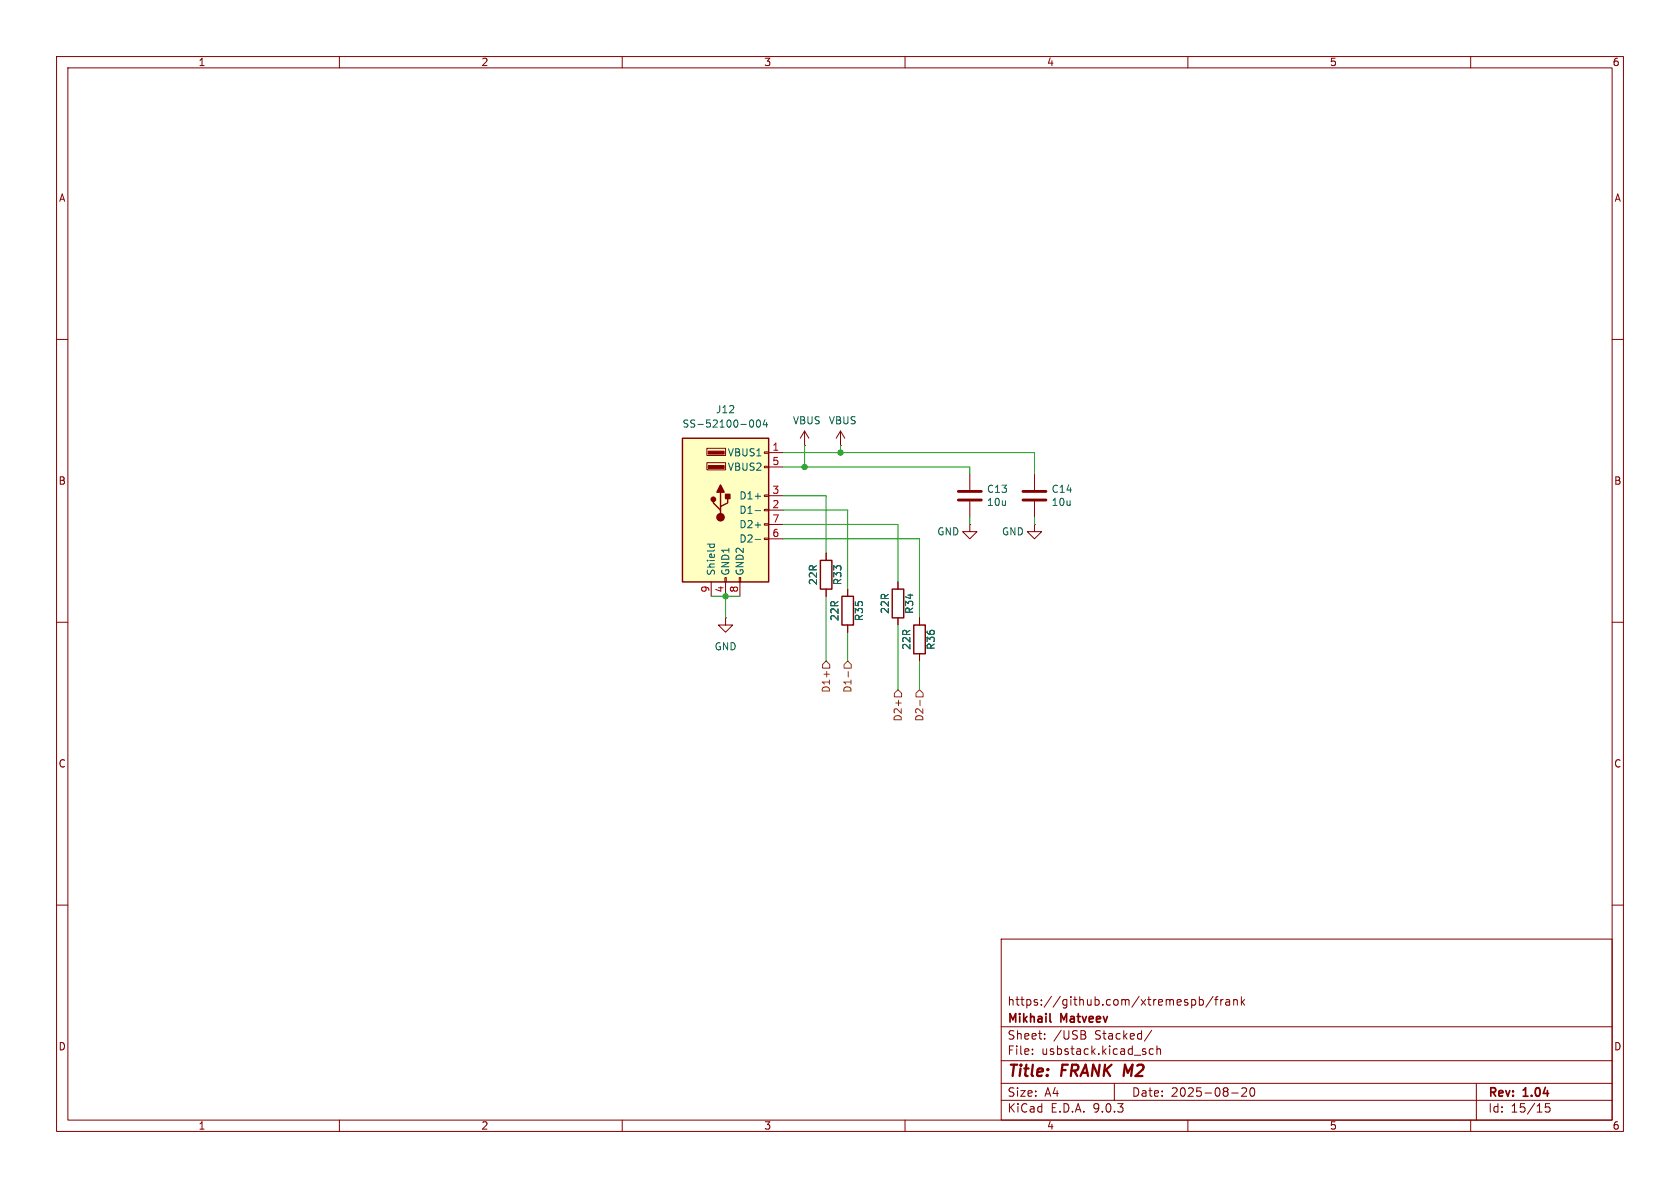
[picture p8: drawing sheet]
<svg xmlns="http://www.w3.org/2000/svg" width="297mm" height="210mm" viewBox="0 0 297 210" stroke-linecap="round" stroke-linejoin="round" font-family="sans-serif">
<g fill="none" stroke="#840000" stroke-width=".18">
<path d="M10 10h277v190h-277zM12 12h273v186h-273zM60 10v2M110 10v2M160 10v2M210 10v2M260 10v2M10 60h2M142.2 78.7h.1M142.2 76.2l-.7 1.3M142.2 76.2l.8 1.3M142.2 76.2v2.5"/>
<path d="M148.6 78.7h.1M148.6 76.2l-.8 1.3M148.6 76.2l.8 1.3M148.6 76.2v2.5M285 60h2M146 97.8v1.3M10 110h2M128.3 109.2v1.3h1.2l-1.2 1.3-1.3-1.3h1.3M128.3 109.2h.1M146 104.1v1.3M149.9 104.1v1.3M149.9 110.5v1.3"/>
<path d="M158.7 102.9v1.2M158.7 109.2v1.3M162.6 109.2v1.3M162.6 115.6v1.2M285 110h2M10 160h2M177 166h108v32h-108zM210.7 176.8l.4-.1 .3 .3v.4l-.2 .2h-.5M212 176.8l.5-.1 .2 .3v.4l-.1 .2h-.6M212 176.2v1.5M214.5 176.1l-1.3 2M214.7 176.7h.6"/>
<path d="M215.3 176.2l-.3 .2v1.3M215.8 176.7v1M216.2 176.7l-.2 .1-.2 .2M216.7 176.8h.6l.1 .9M217.4 177.1h-.5a.29 .29 0 0 0-.2 .3 .29 .29 0 0 0 .2 .3l.5-.1M218.1 176.8l.2-.1 .4 .1v.9M218.1 176.7v1M219.5 176.2v1.5M219.6 177.1l.4 .6M220 176.7l-.5 .6M285 160h2M60 198v2"/>
<path d="M110 198v2M160 198v2M177 194.5h108M177 191.5h108M177 187.5h108M177 181.5h108M182.5 186.3v.1M182.5 185.5v.1M184.7 183.6v.1M184.7 182.8v.1M191.6 182.9a.4 .4 0 0 1 .4 .4 .4 .4 0 0 1-.3 .4M191.7 182.3l.2 .2-.2 .3"/>
<path d="M197 191.5v3M203.6 182.1l-1.3 2M203.9 185.5l-.4-.1-.3 .3v.4l.1 .2h.6M204.5 185.5l.2-.1 .4 .1 .1 .9M204.5 184.9v1.5M210 198v2M217.7 193.2h1.2M219.5 192.4l.6-.1 .2 .1 .1 .3-.9 1.1h.9M221.1 192.4l.2-.1a.81 .81 0 0 1 .6 .6 .81 .81 0 0 1-.3 .8l-.1 .1a.81 .81 0 0 1-.4-1.4zM260 198v2M261 191.5v6.5M274 195.1h-.8v.7l.2-.1h.5l.1 .3v.5l-.3 .1-.5-.1"/>
</g>
<path d="M185.6 180.5l.2 .2" fill="none" stroke="#840000" stroke-width=".3"/>
<path d="M145 99.1h2.1v5h-2.1zM148.8 105.4h2.1v5.1h-2.1zM157.7 104.1h2.1v5.1h-2.1zM161.5 110.5h2.1v5.1h-2.1z" fill="none" stroke="#840000" stroke-width=".25"/>
<path d="M120.6 77.5h15.3v25.4h-15.3z" fill="#ffffc2"/>
<path d="M120.6 77.5h15.3v25.4h-15.3zM126.1 88.3v.6l1.3 1.3v.6M127.4 87v2.5M128.7 87.6v1.3l-1.3 .6v.7" fill="none" stroke="#840000" stroke-width=".25"/>
<g fill="#840000" stroke="#840000" stroke-width=".25">
<path d="M127.4 85.7l.6 1.3h-1.3z"/>
<path d="M128.3 87.4h.7v.7h-.7z"/>
<circle cx="126.1" cy="88.3" r=".38"/>
<circle cx="127.4" cy="91.4" r=".63"/>
</g>
<g fill="#840000" stroke="#840000" stroke-width=".18">
<path d="M125.2 79.8h2.8v.5h-2.8z"/>
<path d="M125.2 82.3h2.8v.5h-2.8z"/>
</g>
<g fill="none" stroke="#840000" stroke-width=".18">
<path d="M125 79.2h3.3v1.3h-3.3zM135.1 79.9h.8v.2h-.8zM125 81.8h3.3v1.3h-3.3zM135.1 82.4h.8v.3h-.8zM135.1 87.5h.8v.3h-.8zM135.1 90h.8v.3h-.8zM135.1 92.6h.8v.2h-.8zM135.1 95.1h.8v.3h-.8zM135.9 80h2.5M135.9 82.6h2.5M135.9 87.6h2.5M135.9 90.2h2.5"/>
<path d="M135.9 92.7h2.5M135.9 95.3h2.5M146 97.8v1.3M171.4 92.7v1.3h1.3l-1.3 1.3-1.2-1.3h1.2M171.4 92.7h.1M171.4 83.8v2.8M171.4 88.6v2.8M182.9 92.7v1.3h1.2l-1.2 1.3-1.3-1.3h1.3M182.9 92.7h.1M182.9 83.8v2.8M182.9 88.6v2.8M125.7 102.9v2.5"/>
<path d="M128.1 102.1h.3v.8h-.3zM128.3 102.9v2.5M130.7 102.1h.2v.8h-.2zM130.8 102.9v2.5M146 104.1v1.3M149.9 104.1v1.3M149.9 110.5v1.3M158.7 102.9v1.2M158.7 109.2v1.3M162.6 109.2v1.3M162.6 115.6v1.2"/>
</g>
<path d="M132.5 74.7l.1-.3 .2-.2a.68 .68 0 0 1 .4 .7 .68 .68 0 0 1-.4 .6l-.2-.1-.1-.4M133.8 74.4l.2-.2a.68 .68 0 0 1 .5 .7 .68 .68 0 0 1-.5 .6l-.2-.1-.1-.4zM135.2 74.2l-.3 .9h.8M135.5 74.7v.8M125 96.2h1.3M125.5 96.2v.4M126.2 96.2l.1 .4M133.5 87.7h1M133.5 90.3h1M133.5 92.8h1M133.5 95.3h1" fill="none" stroke="#006464" stroke-width=".18"/>
<path d="M169.4 86.9h4.1M169.4 88.4h4.1M180.8 86.9h4.1M180.8 88.4h4.1" fill="none" stroke="#840000" stroke-width=".51"/>
<path d="M146 116.8l.7 .7v.6h-1.3v-.6zM146.1 118.7v1M149.2 117.5l.7-.7 .6 .7v.6h-1.3zM150 118.7v1M158.7 121.9l.7 .7v.6h-1.3v-.6zM158.8 123.8v1M162.6 121.9l.6 .7v.6h-1.3v-.6zM162.7 123.8v1" fill="none" stroke="#725600" stroke-width=".18"/>
<g fill="none" stroke="#009600" stroke-width=".18">
<path d="M142.2 78.7v3.9M148.6 78.7v1.3M138.4 87.6h7.6v10.2M138.4 80h44.5v3.8M138.4 82.6h33v1.2M138.4 95.3h24.2v13.9M138.4 92.7h20.3v10.2M138.4 90.2h11.5v13.9M171.4 91.4v1.3M182.9 91.4v1.3M125.7 105.4h5.1M128.3 105.4v3.8"/>
<path d="M146 105.4v11.4M149.9 111.8v5M158.7 110.5v11.4M162.6 116.8v5.1"/>
</g>
<g fill="#009600" stroke="#009600" stroke-width=".18">
<circle cx="148.6" cy="80" r=".46"/>
<circle cx="142.2" cy="82.6" r=".46"/>
<circle cx="128.3" cy="105.4" r=".46"/>
</g>
<g font-size="2.8" fill="#840000">
<text x="178" y="190.9">Title:</text>
<text x="187.7" y="190.9">FRANK M2</text>
</g>
<g font-size="2.1" fill="#840000">
<text x="178" y="178">https://github.com/xtremespb/frank</text>
<text x="178" y="184">Sheet:</text>
<text x="178" y="181.2">Mikhail</text>
<text x="186.2" y="184">/USB</text>
<text x="187.6" y="181.2">Matveev</text>
<text x="193.6" y="184">Stacked/</text>
<text x="178" y="186.7">File:</text>
<text x="184.1" y="186.7">usbstack.kicad_sch</text>
<text x="178" y="196.9">KiCad</text>
<text x="178" y="194.1">Size:</text>
<text x="184.7" y="194.1">A4</text>
<text x="185.7" y="196.9">E.D.A.</text>
<text x="193.3" y="196.9">9.0.3</text>
<text x="200" y="194.1">Date:</text>
<text x="207" y="194.1">2025-08-20</text>
<text x="263" y="194.3">Rev:</text>
<text x="263" y="196.9">Id:</text>
<text x="267.1" y="196.9">15/15</text>
<text x="269.4" y="194.3">1.04</text>
</g>
<g font-size="1.8" fill="#840000">
<text x="35" y="11.9">1</text>
<text x="85" y="11.9">2</text>
<text x="135" y="11.9">3</text>
<text x="185" y="11.9">4</text>
<text x="235" y="11.9">5</text>
<text x="285" y="11.9">6</text>
<text x="10.3" y="35.9">A</text>
<text x="285.3" y="35.9">A</text>
<text x="10.3" y="85.9">B</text>
<text x="285.3" y="85.9">B</text>
<text x="10.3" y="135.9">C</text>
<text x="285.3" y="135.9">C</text>
<text x="10.3" y="185.9">D</text>
<text x="285.3" y="185.9">D</text>
<text x="35" y="199.9">1</text>
<text x="85" y="199.9">2</text>
<text x="135" y="199.9">3</text>
<text x="185" y="199.9">4</text>
<text x="235" y="199.9">5</text>
<text x="285" y="199.9">6</text>
</g>
<g font-size="1.8" fill="#006464">
<text x="120.5" y="75.8">SS-52100-004</text>
<text x="126.5" y="73.3">J12</text>
<text x="140.1" y="75.2">VBUS</text>
<text x="146.4" y="75.2">VBUS</text>
<text x="128.6" y="80.9">VBUS1</text>
<text x="128.6" y="83.4">VBUS2</text>
<text x="130.6" y="88.5">D1+</text>
<text x="174.4" y="87.3">C13</text>
<text x="174.4" y="89.6">10u</text>
<text x="185.8" y="87.3">C14</text>
<text x="185.8" y="89.6">10u</text>
<text x="130.6" y="91">D1-</text>
<text x="130.6" y="93.6">D2+</text>
<text x="165.6" y="94.8">GND</text>
<text x="177" y="94.8">GND</text>
<text x="126.6" y="101.9" transform="rotate(-90 126.6 101.9)">Shield</text>
<text x="129.1" y="101.9" transform="rotate(-90 129.1 101.9)">GND1</text>
<text x="130.6" y="96.1">D2-</text>
<text x="131.7" y="101.9" transform="rotate(-90 131.7 101.9)">GND2</text>
<text x="144.6" y="103.5" transform="rotate(-90 144.6 103.5)">22R</text>
<text x="148.9" y="103.5" transform="rotate(-90 148.9 103.5)">R33</text>
<text x="148.4" y="109.9" transform="rotate(-90 148.4 109.9)">22R</text>
<text x="152.8" y="109.9" transform="rotate(-90 152.8 109.9)">R35</text>
<text x="157.3" y="108.6" transform="rotate(-90 157.3 108.6)">22R</text>
<text x="161.6" y="108.6" transform="rotate(-90 161.6 108.6)">R34</text>
<text x="126.2" y="115.2">GND</text>
<text x="161.1" y="115" transform="rotate(-90 161.1 115)">22R</text>
<text x="165.5" y="115" transform="rotate(-90 165.5 115)">R36</text>
</g>
<g font-size="1.8" fill="#a90000">
<text x="136.5" y="79.8">1</text>
<text x="136.5" y="82.3">5</text>
<text x="136.5" y="87.4">3</text>
<text x="136.5" y="89.9">2</text>
<text x="136.5" y="92.5">7</text>
<text x="136.5" y="95">6</text>
<text x="125.5" y="104.8" transform="rotate(-90 125.5 104.8)">9</text>
<text x="128" y="104.8" transform="rotate(-90 128 104.8)">4</text>
<text x="130.6" y="104.8" transform="rotate(-90 130.6 104.8)">8</text>
</g>
<g font-size="1.8" fill="#725600">
<text x="146.9" y="122.6" transform="rotate(-90 146.9 122.6)">D1+</text>
<text x="150.7" y="122.6" transform="rotate(-90 150.7 122.6)">D1-</text>
<text x="159.6" y="127.6" transform="rotate(-90 159.6 127.6)">D2+</text>
<text x="163.4" y="127.6" transform="rotate(-90 163.4 127.6)">D2-</text>
</g>
</svg>
